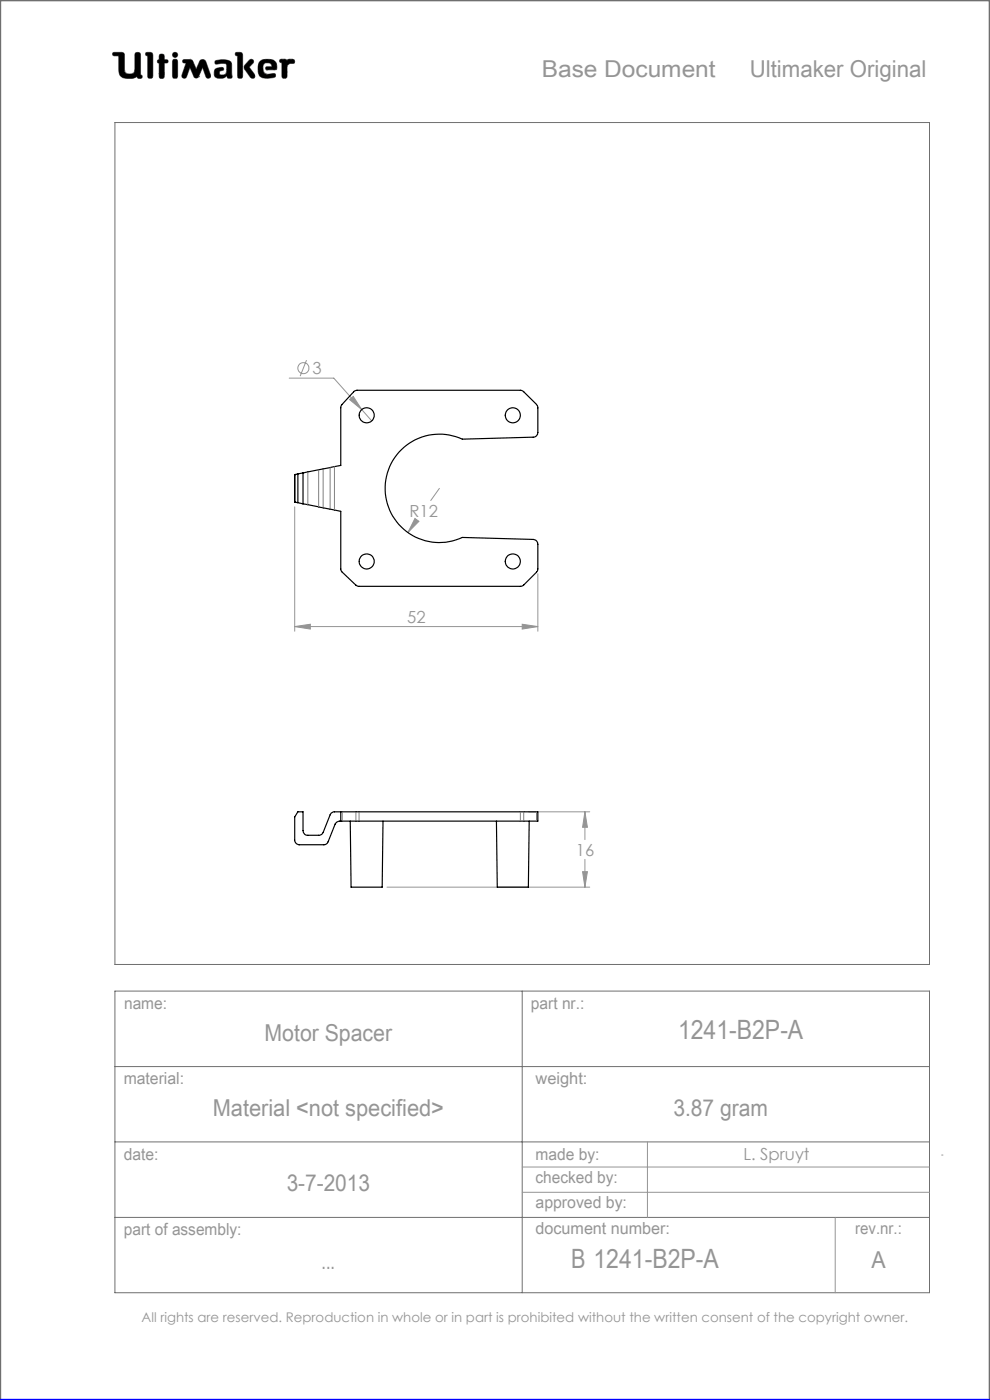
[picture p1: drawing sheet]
<svg xmlns="http://www.w3.org/2000/svg" width="210mm" height="297mm" viewBox="0 0 210 297" stroke-linecap="round" stroke-linejoin="round" font-family="sans-serif">
<g fill="none" stroke="#6f6f6f" stroke-width=".21">
<path d="M24 11.1h1.9l.4 .3 .2 3.9a1.51 1.51 0 0 0 2 0l.2-4a.77 .77 0 0 1 1 0l.1 4.6 .3 .1a.39 .39 0 0 1-.3 .6l-.6-.1-.1-.3a3.8 3.8 0 0 1-3 .3l-.6-.5-.2-.6-.1-3.6h-1a.39 .39 0 0 1-.3-.2 .39 .39 0 0 1 .1-.5zM31 11.1l1.2 .1 .2 .4-.1 4.8a.6 .6 0 0 1-.6 .2 .6 .6 0 0 1-.4-.5v-4.3l-.4-.1zM33.8 12.7v-1.1a.6 .6 0 0 1 .7-.1 .6 .6 0 0 1 .4 .5v.7h.6a.37 .37 0 0 1 0 .6l-.6 .1-.1 3.1a.6 .6 0 0 1-.6 .1 .6 .6 0 0 1-.4-.5v-2.7M33.8 12.7h.1M33.8 13.4h.1M33.8 15.7h.1M33.8 12.7h-.3l-.1 .3v.2l.4 .2M36.7 11.3l.4-.2 .4 .2 .2 .3-.2 .4-.4 .2-.4-.2-.1-.4zM36.8 12.6h.7l.2 .5v3l-.2 .5h-.7l-.2-.5v-3zM38.9 12.7l1.4-.1 .4 .2 .9 1.9 .7-1.6a.73 .73 0 0 1 .7-.5 .73 .73 0 0 1 .7 .5l1 2.8-.1 .5a.53 .53 0 0 1-.5 .2 .53 .53 0 0 1-.4-.3l-.7-2-1 2.1-.4 .2-.4-.2-.9-2.1-.7 2a.54 .54 0 0 1-.5 .3 .54 .54 0 0 1-.5-.2v-.5l.9-2.5-.7-.2zM42.1 16.3h.1M45.6 12.9a3.7 3.7 0 0 1 3.4 .3l.1 .5 .1 2.7a.64 .64 0 0 1-1-.2l-.1-.1a1.93 1.93 0 0 1-2.5 .2 1.32 1.32 0 0 1 .4-1.8l1-.2 .3 .1 .1 .2v.3a.73 .73 0 0 0-.9 .8 .98 .98 0 0 0 1.4 0l.2-.6-.1-1.5a2.59 2.59 0 0 0-2 0l-.4-.2z"/>
<path d="M50 11.1l1.3 .1 .2 .4-.1 4.8a.57 .57 0 0 1-.6 .2 .57 .57 0 0 1-.4-.5v-4.3l-.4-.1zM52.9 12.8l.4-.2 .4 .1 .1 .4-1 1.1 1.2 1.6 .1 .5-.2 .3h-.4a5.9 5.9 0 0 1-1.7-2.2l.1-.6zM55 13.3a2.62 2.62 0 0 1 3.5-.1l.2 1.1-.1 .5h-2l-.2-.1v-.5l1.3-.1-.2-.5a1.24 1.24 0 0 0-1.6 .1l-.1 1.1 .2 .6 .8 .4 1.5-.2 .1 .1v.6a3.8 3.8 0 0 1-3.3-.1 3.2 3.2 0 0 1-.1-2.9zM56.6 14.8h.1M59.4 12.6h1.2l.3 .3a1.21 1.21 0 0 1 1.5-.2v.7l-.9 .1-.6 .4-.1 2.5a.6 .6 0 0 1-.6 .2 .6 .6 0 0 1-.4-.5v-2.8l-.5-.2zM24.4 26h172.8v178.6h-172.8zM24.4 210.3h172.8v63.9h-172.8zM110.8 210.3v63.9M24.4 226.3h172.8M24.4 242.2h172.8M24.4 258.3h172.8"/>
</g>
<path d="M0 297v-297h210v297" fill="none" stroke="#6f6f6f" stroke-width=".5"/>
<g fill="none" stroke="#959595" stroke-width=".21">
<path d="M65 76.4l-1.3 3.4M61.3 80.2h9.5l5.9 6.7M74.2 84.8l.7-.7 1.8 2.8zM76.7 86.9l2.1 2.4M62.5 107.5v26.4M88 110l.9 .6-2.4 2.4zM88.4 110.4l-1.9 2.6M93.2 103.6l-1.8 2.6M62.5 132.9l3.3-.5v1.1zM62.5 132.9h51.6M110.8 132.4l3.3 .5-3.3 .6zM114.1 121.7v12.2"/>
<path d="M112.1 172.2h13M124.1 172.2l.5 3.3h-1zM124.1 172.2v5.9M82.1 188.2h43M123.6 184.9h1l-.5 3.3zM124.1 182.3v5.9M110.8 247.6h86.4M110.8 252.9h86.4M137.3 242.2v16.1M177.2 258.3v15.9M199.7 245h.3"/>
<circle cx="64.4" cy="78.1" r="1.18"/>
</g>
<path d="M0 297h210" fill="none" stroke="#00f" stroke-width=".5"/>
<path d="M45.7 12.9l-.1 .5 .2 .2 1.2-.2 .9 .1 .2 .3-.1 1.4a.84 .84 0 0 1-.6 .7 .84 .84 0 0 1-.9-.3l.1-.4 .4-.2a.36 .36 0 0 0 .4-.4 .36 .36 0 0 0-.4-.3 1.23 1.23 0 0 0-1.6 1 1.07 1.07 0 0 0 .3 1.1 1.07 1.07 0 0 0 1.1 .2h.6l.3-.2a.28 .28 0 0 1 .4-.3 .28 .28 0 0 1 .2 .4 .57 .57 0 0 0 .6 .2 .57 .57 0 0 0 .3-.6l-.1-2.4a1.23 1.23 0 0 0-1.5-1zM50 11.1v.6l.4 .1v4.6l.3 .2h.5l.3-.3v-4.8l-.4-.4zM53 12.7l-1.2 1.3v.5l1.4 2 .6 .1 .2-.2v-.6l-1.2-1.6 1-.9v-.4l-.4-.3zM55.2 12.9a2.9 2.9 0 0 0 .1 3.4l.5 .2 1 .1 1.4-.2 .3-.2-.1-.5-.2-.1-1.4 .2-.6-.2-.3-.4-.1-.5a.99 .99 0 0 1 .7-1.3 .99 .99 0 0 1 1.2 .7l-1.2 .1-.2 .4 .3 .2h1.5a.51 .51 0 0 0 .6-.1 .51 .51 0 0 0 0-.6 1.62 1.62 0 0 0-2-1.5l-1.1 .1zM59.4 12.6l-.1 .6 .5 .1v3l.2 .3h.6l.3-.4v-2.3l.6-.4 .9-.1 .1-.5-.3-.3h-1l-.3 .3-.4-.3zM36.7 12.7l-.1 .3v3.4l.2 .2h.7l.2-.3v-3.4l-.2-.3zM36.6 11.6a.56 .56 0 0 0 1.1 0 .56 .56 0 0 0-1.1 0zM33.8 11.6v1.1l-.4 .2v.4l.4 .1v2.9l.2 .3h.5l.4-.4v-2.8l.7-.1 .1-.4-.3-.2h-.5v-.8l-.2-.4h-.6zM31 11.1l-.1 .6 .4 .1v4.5l.3 .3h.5l.3-.5v-4.7l-.4-.3zM38.8 12.7v.5l.7 .2-.9 2.5 .1 .6 .5 .1 .3-.2 .8-2.1 .9 2.1 .3 .2h.3l.3-.2 .9-2.1 .7 2.1 .6 .2 .4-.2v-.5l-1-2.8-.3-.4h-.7l-.3 .2-.8 1.8-.9-1.9-.4-.2zM24 11.2v.6h1.2v2.7a1.76 1.76 0 0 0 2.2 2.1h.9l.8-.4 .3 .4h.6l.2-.2-.1-.4-.3-.1v-4.4l-.4-.4h-.5l-.3 .4v3.4a.81 .81 0 0 1-1.1 .8h-.1a.86 .86 0 0 1-1-1.1l-.1-3.3-.4-.2z" fill-rule="evenodd" fill="#000"/>
<path d="M110.8 132.4l3.3 .5-3.3 .6zM62.5 132.9l3.3-.5v1.1zM88 110l-1.5 3 2.4-2.4zM74.2 84.8l2.5 2.1-1.8-2.8zM123.6 184.9h1l-.5 3.3zM124.1 172.2l.5 3.3h-1z" fill="#959595"/>
<g fill="none" stroke="#000" stroke-width=".25">
<path d="M62.5 100.7h.1M62.5 106.5h.1M62.5 100.7v5.8M62.5 106.5l.7 .1M63.2 100.5v6.1M63.2 106.6l1.1 .3M63.2 100.5l-.7 .2M64.3 100.3l8-1.6v-12.4l.2-.5 2.6-2.8 .5-.2h35.1l3.1 3 .3 .4v5.6a.96 .96 0 0 1-1 .9l-15 .5a11.5 11.5 0 0 0-16.4 10.4 11.5 11.5 0 0 0 16.4 10.4l15 .4a1.02 1.02 0 0 1 1 1.1l-.1 5.7-3 3-.4 .2h-34.6l-.5-.3-3.2-3.1v-12.5l-8-1.6M64.3 100.3v6.6M64.3 100.3l-1.1 .2M72.3 172.2h41.8v2h-41.8M72.3 172.2h-1.5l-.6 .3-1.7 4.1-.3 .5-.4 .1h-2.5a.96 .96 0 0 1-1-1v-4h-1.1l-.7 1.1v4.9a1.02 1.02 0 0 0 1 1l5.6-.1 .5-.5 1.6-3.9 .3-.3 .8-.2"/>
<path d="M72.3 172.2v2M74.3 174.2l.2 14h6.6l.1-14M105.3 174.2l.2 14h6.6l.2-14"/>
<circle cx="77.8" cy="88.1" r="1.6"/>
<circle cx="108.8" cy="88.1" r="1.6"/>
<circle cx="77.8" cy="119.1" r="1.59"/>
<circle cx="108.8" cy="119.1" r="1.59"/>
</g>
<path d="M67.6 99.7v7.8M68.5 99.5v8.2M70 99.2v8.8M70.9 99v9.2M65.3 100.1v7M72.6 172.2v2M75.5 172.2v2M76.2 172.2v2M110.4 172.2v2M111.1 172.2v2M113.8 172.2v2" fill="none" stroke="#808080" stroke-width=".21"/>
<g font-size="5.6" fill="#959595">
<text x="143.8" y="220.3">1241-B2P-A</text>
<text x="121.1" y="269.1">B 1241-B2P-A</text>
</g>
<g font-size="4.9" fill="#959595">
<text x="114.9" y="16.3">Base Document</text>
<text x="159" y="16.3">Ultimaker Original</text>
<text x="56.1" y="220.9">Motor Spacer</text>
<text x="45.1" y="236.7">Material &lt;not specified&gt;</text>
<text x="142.8" y="236.7">3.87 gram</text>
<text x="60.8" y="252.7">3-7-2013</text>
<text x="68.2" y="269.3">...</text>
<text x="184.9" y="269.1">A</text>
</g>
<g font-size="3.5" fill="#959595">
<text x="66.3" y="79.4">3</text>
<text x="86.9" y="109.6">R12</text>
<text x="86.4" y="132.1">52</text>
<text x="122.1" y="181.5">16</text>
<text x="26.3" y="214.1">name:</text>
<text x="112.6" y="214">part nr.:</text>
<text x="26.2" y="229.9">material:</text>
<text x="113.6" y="229.9">weight:</text>
<text x="26.3" y="246">date:</text>
<text x="113.6" y="246">made by:</text>
<text x="113.6" y="251.1">checked by:</text>
<text x="157.7" y="246.2">L. Spruyt</text>
<text x="113.6" y="256.3">approved by:</text>
<text x="26.3" y="262">part of assembly:</text>
<text x="113.6" y="261.8">document number:</text>
<text x="181.4" y="261.9">rev.nr.:</text>
</g>
<text font-size="2.8" fill="#959595" x="30" y="280.4">All rights are reserved. Reproduction in whole or in part is prohibited without the written consent of the copyright owner.</text>
</svg>
